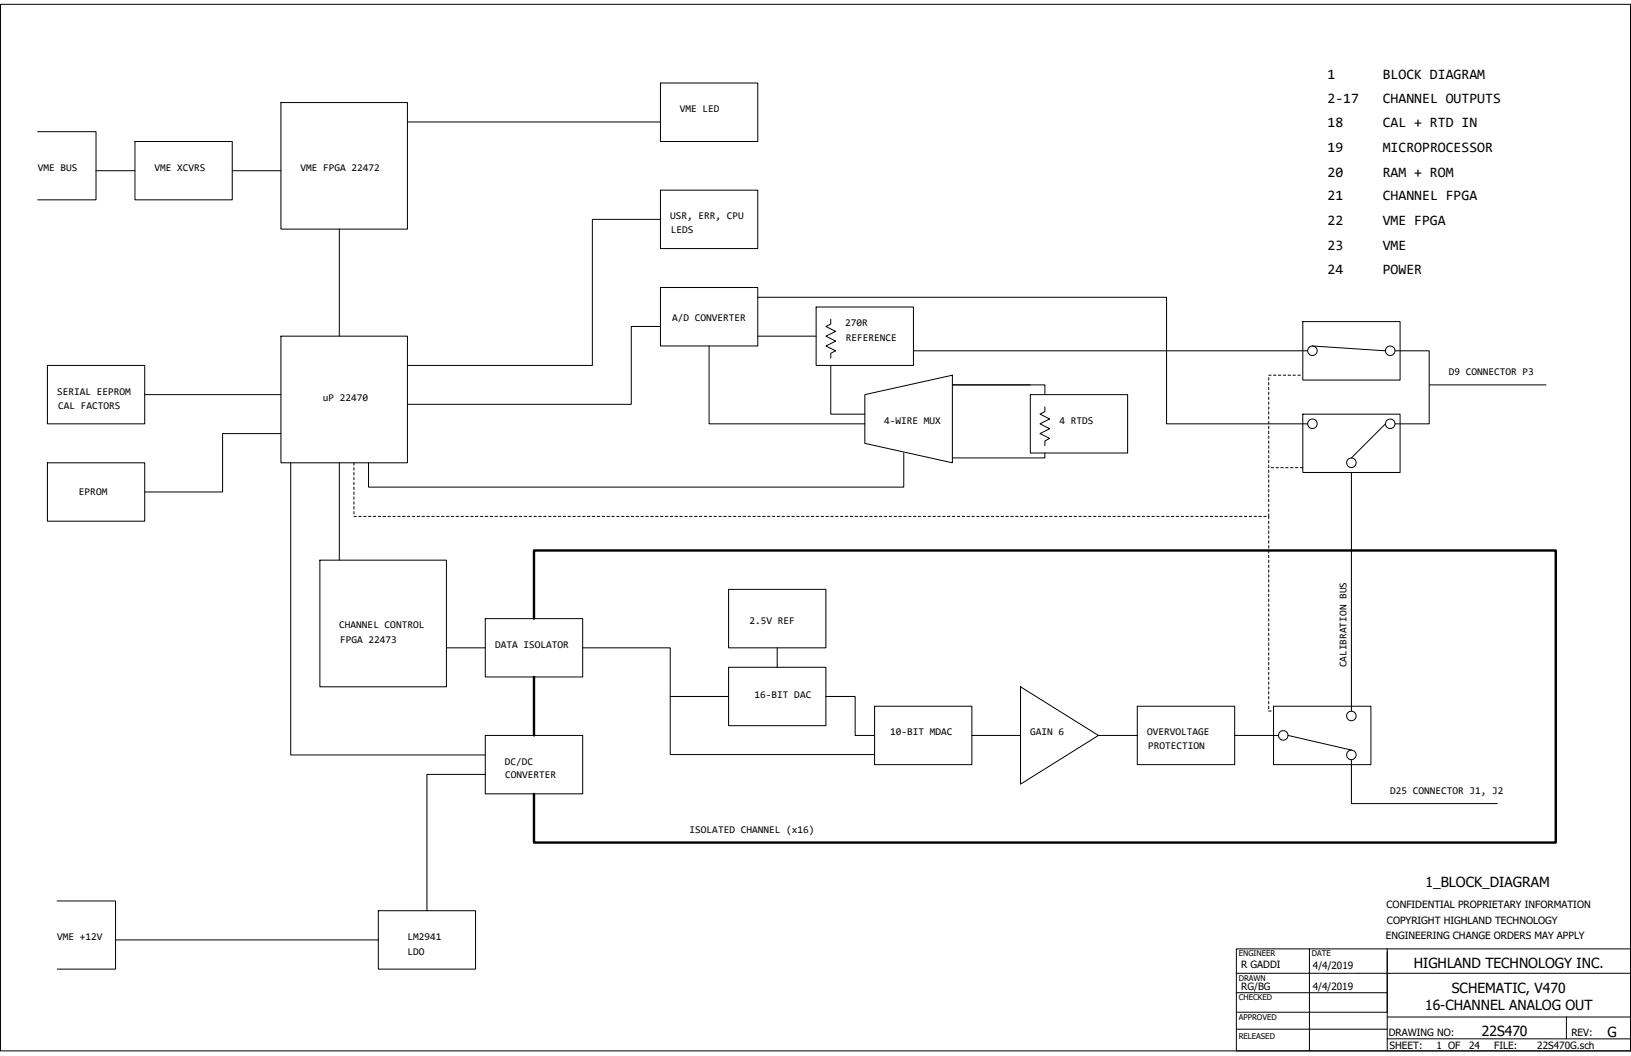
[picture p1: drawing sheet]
<svg xmlns="http://www.w3.org/2000/svg" width="432mm" height="279mm" viewBox="0 0 432 279" stroke-linecap="round" stroke-linejoin="round" font-family="sans-serif">
<g fill="none" stroke="#000" stroke-width=".26">
<path d="M.1 1.1h431.6v276.9h-431.6zM10 34.8h15.4v18.1h-15.4M35.7 37.4h25.8v15.5h-25.8zM74.4 27.1h33.5v33.5h-33.5zM107.9 32.3h67M174.9 22h25.7v15.4h-25.7zM25.4 45.2h10.3M61.5 45.2h12.9M174.9 58h-18.1v38.7h-48.9M174.9 50.3h25.7v15.5h-25.7zM89.8 60.6v28.3M174.9 76.1h25.7v15.4h-25.7z"/>
<path d="M200.6 78.7h108.2v33.4h37.4M12.6 96.7h25.7v15.4h-25.7zM74.4 88.9h33.5v33.5h-33.5zM174.9 86.4h-7.8v20.6h-59.2M187.7 91.5v20.6h41.3M200.6 88.9h15.5M216.1 81.2h25.7v15.5h-25.7zM219.9 96.7v12.9h9.1M219.9 84.5v1.2l-1.2 .7 2.5 1.3-2.5 1.2 2.5 1.4-2.5 1.2 2.5 1.3-1.3 .7v1.2M241.8 92.8h104.4M335.9 99.9v.7M335.9 99.3h.6"/>
<path d="M337.2 99.3h.6M338.5 99.3h.6M339.7 99.3h.7M341 99.3h.7M342.3 99.3h.6M343.6 99.3h.7M344.9 85.1h25.8v15.5h-25.8zM347.5 91.5l19.3 1.3M369.4 92.8h9v19.3h-9M38.3 104.4h36.1M74.4 114.7h-15.5v15.5h-20.6M229 104.4l23.1-5.1v23.1l-23.1-5.1z"/>
<path d="M239.3 119.9v9h-141.7v-6.5M272.8 101.8h-20.7h24.5v2.6M272.8 104.4h25.7v15.5h-25.7zM276.6 119.9v1.3h-24.5M276.6 107.7v1.2l-1.3 .7 2.6 1.2-2.6 1.3 2.6 1.3-2.6 1.3 2.6 1.3-1.3 .7v1.2M335.9 101.2v.6M335.9 102.5v.6M335.9 103.8v.6M335.9 105.1v.6M335.9 106.3v.7M335.9 107.7v.6M335.9 108.9v.7"/>
<path d="M335.9 110.2v.6M335.9 111.5v.6M335.9 112.8v.6M335.9 114.1v.6M335.9 115.4v.6M335.9 116.7v.6M335.9 117.9v.7M335.9 119.2v.7M344.9 109.6h25.8v15.4h-25.8zM366.8 112.1l-9 9.1M378.4 101.8h30.9M12.6 122.4h25.7v15.5h-25.7z"/>
<path d="M77 122.4v77.3h51.5M89.8 122.4v25.8M93.7 122.4v.7M93.7 123.7v.7M93.7 125v.7M93.7 126.3v.7M93.7 127.6v.6M93.7 128.9v.6M93.7 130.2v.6M93.7 131.5v.6M93.7 132.8v.6M93.7 134v.7"/>
<path d="M93.7 135.3v.7M93.7 136.6h.6M95 136.6h.6M96.3 136.6h.6M97.6 136.6h.6M98.8 136.6h.7M100.2 136.6h.6M101.4 136.6h.7M102.7 136.6h.7M104 136.6h.6M105.3 136.6h.6M106.6 136.6h.6"/>
<path d="M107.9 136.6h.6M109.2 136.6h.6M110.4 136.6h.7M111.7 136.6h.7M113 136.6h.7M114.3 136.6h.7M115.6 136.6h.6M116.9 136.6h.6M118.2 136.6h.6M119.5 136.6h.6M120.8 136.6h.6M122 136.6h.7"/>
<path d="M123.3 136.6h.7M124.6 136.6h.7M125.9 136.6h.6M127.2 136.6h.6M128.5 136.6h.6M129.8 136.6h.6M131.1 136.6h.6M132.4 136.6h.6M133.6 136.6h.7M134.9 136.6h.7M136.2 136.6h.7M137.5 136.6h.7"/>
<path d="M138.8 136.6h.6M140.1 136.6h.6M141.4 136.6h.6M142.6 136.6h.7M143.9 136.6h.7M145.2 136.6h.7M146.5 136.6h.7M147.8 136.6h.7M149.1 136.6h.6M150.4 136.6h.6M151.7 136.6h.6M153 136.6h.6"/>
<path d="M154.3 136.6h.6M155.5 136.6h.7M156.8 136.6h.7M158.1 136.6h.7M159.4 136.6h.6M160.7 136.6h.6M162 136.6h.6M163.3 136.6h.6M164.5 136.6h.7M165.8 136.6h.7M167.1 136.6h.7M168.4 136.6h.7"/>
<path d="M169.7 136.6h.6M171 136.6h.6M172.3 136.6h.6M173.6 136.6h.6M174.9 136.6h.6M176.1 136.6h.7M177.4 136.6h.7M178.7 136.6h.7M180 136.6h.6M181.3 136.6h.6M182.6 136.6h.6M183.9 136.6h.6"/>
<path d="M185.2 136.6h.6M186.5 136.6h.6M187.7 136.6h.7M189 136.6h.7M190.3 136.6h.7M191.6 136.6h.7M192.9 136.6h.6M194.2 136.6h.6M195.5 136.6h.6M196.7 136.6h.7M198 136.6h.7M199.3 136.6h.7"/>
<path d="M200.6 136.6h.7M201.9 136.6h.7M203.2 136.6h.6M204.5 136.6h.6M205.8 136.6h.6M207.1 136.6h.6M208.4 136.6h.6M209.6 136.6h.7M210.9 136.6h.7M212.2 136.6h.7M213.5 136.6h.6M214.8 136.6h.6"/>
<path d="M216.1 136.6h.6M217.4 136.6h.6M218.7 136.6h.6M219.9 136.6h.7M221.2 136.6h.7M222.5 136.6h.7M223.8 136.6h.7M225.1 136.6h.6M226.4 136.6h.6M227.7 136.6h.6M229 136.6h.6M230.3 136.6h.6"/>
<path d="M231.5 136.6h.7M232.8 136.6h.7M234.1 136.6h.6M235.4 136.6h.7M236.7 136.6h.6M238 136.6h.6M239.3 136.6h.6M240.6 136.6h.6M241.8 136.6h.7M243.1 136.6h.7M244.4 136.6h.7M245.7 136.6h.7"/>
<path d="M247 136.6h.6M248.3 136.6h.6M249.6 136.6h.6M250.8 136.6h.7M252.1 136.6h.7M253.4 136.6h.7M254.7 136.6h.7M256 136.6h.7M257.3 136.6h.6M258.6 136.6h.6M259.9 136.6h.6M261.2 136.6h.6"/>
<path d="M262.5 136.6h.6M263.8 136.6h.6M265 136.6h.7M266.3 136.6h.7M267.6 136.6h.6M268.9 136.6h.6M270.2 136.6h.6M271.5 136.6h.6M272.8 136.6h.6M274 136.6h.7M275.3 136.6h.7M276.6 136.6h.7"/>
<path d="M277.9 136.6h.7M279.2 136.6h.6M280.5 136.6h.6M281.8 136.6h.6M283.1 136.6h.6M284.4 136.6h.6M285.6 136.6h.7M286.9 136.6h.7M288.2 136.6h.6M289.5 136.6h.7M290.8 136.6h.6M292.1 136.6h.6"/>
<path d="M293.4 136.6h.6M294.7 136.6h.6M295.9 136.6h.7M297.2 136.6h.7M298.5 136.6h.7M299.8 136.6h.7M301.1 136.6h.7M302.4 136.6h.6M303.7 136.6h.6M304.9 136.6h.7M306.2 136.6h.7M307.6 136.6h.6"/>
<path d="M308.8 136.6h.7M310.1 136.6h.7M311.4 136.6h.6M312.7 136.6h.6M314 136.6h.6M315.3 136.6h.6M316.6 136.6h.6M317.9 136.6h.6M319.1 136.6h.7M320.4 136.6h.7M321.7 136.6h.6M323 136.6h.6"/>
<path d="M324.3 136.6h.6M325.6 136.6h.6M326.9 136.6h.6M328.1 136.6h.7M329.4 136.6h.7M330.7 136.6h.7M332 136.6h.7M333.3 136.6h.6M334.6 136.6h.6M335.9 120.5v.7M335.9 121.8v.6M335.9 123.1v.6"/>
<path d="M335.9 124.4v.6M335.9 125.7v.6M335.9 127v.6M335.9 128.2v.7M335.9 129.5v.7M335.9 130.8v.7M335.9 132.1v.7M335.9 133.4v.6M335.9 134.7v.6M335.9 136v1.3M335.9 137.9v.7M335.9 139.2v.6"/>
<path d="M336.5 123.7h.7M337.8 123.7h.7M339.1 123.7h.6M340.4 123.7h.6M341.7 123.7h.6M342.9 123.7h.7M344.3 123.7h.6M357.8 125v63.1M84.7 148.2h33.5v33.5h-33.5zM192.9 155.9h25.8v15.5h-25.8zM335.9 140.5v.6M335.9 141.8v.6"/>
<path d="M335.9 143v.7M335.9 144.4v.6M335.9 145.6v.7M335.9 146.9v.7M335.9 148.2v.6M335.9 149.5v.6M335.9 150.8v.6M335.9 152.1v.6M335.9 153.4v.6M335.9 154.7v.6M335.9 155.9v.7M335.9 157.2v.7"/>
<path d="M335.9 158.5v.7M335.9 159.8v.6M118.2 171.4h10.3M128.5 163.7h25.8v15.4h-25.8zM154.3 171.4h23.1v12.9h15.5M192.9 176.6h25.8v15.4h-25.8zM205.8 171.4v5.2M335.9 161.1v.7M335.9 162.4v.6M335.9 163.7v.6M335.9 165v.6M335.9 166.2v.7"/>
<path d="M335.9 167.5v.7M335.9 168.8v.7M335.9 170.1v.7M335.9 171.4v.6M335.9 172.7v.6M335.9 174v.6M335.9 175.3v.6M335.9 176.6v.6M335.9 177.8v.7M335.9 179.1v.7M128.5 194.6h25.8v15.4h-25.8zM177.4 184.3v15.3h54.1"/>
<path d="M218.7 184.3h7.7v10.3h5.1M231.5 186.9h25.8v15.4h-25.8zM257.3 194.6h12.9M270.2 181.7l20.6 12.9-20.6 12.9zM290.8 194.6h10.3M301.1 186.9h25.8v15.4h-25.8zM326.9 194.6h11.6M335.9 180.4v.7M335.9 181.7v.7M335.9 183v.6M335.9 184.3v.6M335.9 185.6v.6"/>
<path d="M335.9 186.9v.6M335.9 188.1h.6M337.2 186.9h25.7v15.4h-25.7zM341 194.6l16.8 3.9M128.5 204.9h-15.5v36.1M357.8 201v11.6h38.6M15.1 238.4h15.5v18h-15.5M30.6 248.7h69.6M100.2 241h25.7v15.4h-25.7zM327.3 257.5h104.4M346.7 251.1h85M367.3 251.7v26.3"/>
<path d="M367.3 251.1v16.7h-40v10.2M327.3 262.7h40M327.3 267.8v-16.7h19.4v26.9M327.3 272.3h40M367.3 269.1h64.4M367.3 274.8l64.4 .1M414.7 269v5.8"/>
<circle cx="347.5" cy="92.8" r="1.26"/>
<circle cx="368.1" cy="92.8" r="1.26"/>
<circle cx="347.5" cy="112.1" r="1.26"/>
<circle cx="368.1" cy="112.1" r="1.26"/>
<circle cx="357.8" cy="122.4" r="1.26"/>
<circle cx="339.7" cy="194.6" r="1.26"/>
<circle cx="357.8" cy="189.4" r="1.26"/>
<circle cx="357.8" cy="199.7" r="1.26"/>
</g>
<path d="M141.4 163.7v-18.1h270.5v77.3h-270.5v-12.9M141.4 179.1v15.5" fill="none" stroke="#000" stroke-width=".63"/>
<g font-size="3.8">
<text x="351.5" y="20.8">1</text>
<text x="366.1" y="20.8">BLOCK DIAGRAM</text>
<text x="351.5" y="27.1">2‐17</text>
<text x="366.1" y="27.1">CHANNEL OUTPUTS</text>
<text x="351.5" y="33.7">18</text>
<text x="366.1" y="33.7">CAL + RTD IN</text>
<text x="351.4" y="40.3">19</text>
<text x="366.1" y="40.3">MICROPROCESSOR</text>
<text x="351.5" y="46.7">20</text>
<text x="366.1" y="46.7">RAM + ROM</text>
<text x="351.4" y="53">21</text>
<text x="366.1" y="53">CHANNEL FPGA</text>
<text x="351.4" y="59.6">22</text>
<text x="366.1" y="59.6">VME FPGA</text>
<text x="351.4" y="66">23</text>
<text x="366.1" y="66">VME</text>
<text x="351.4" y="72.5">24</text>
<text x="366.1" y="72.5">POWER</text>
</g>
<g font-size="3.7">
<text x="377.4" y="234.7">1_BLOCK_DIAGRAM</text>
<text x="374.3" y="256.2">HIGHLAND TECHNOLOGY INC.</text>
<text x="384.4" y="262.7">SCHEMATIC, V470</text>
<text x="377.3" y="267.2">16-CHANNEL ANALOG OUT</text>
<text x="392.3" y="274.2">22S470</text>
<text x="425.5" y="274.3">G</text>
</g>
<g font-size="2.7">
<text x="180" y="29.7">VME LED</text>
<text x="10" y="45.2">VME BUS</text>
<text x="40.9" y="45.2">VME XCVRS</text>
<text x="79.5" y="45.2">VME FPGA 22472</text>
<text x="177.4" y="58">USR, ERR, CPU</text>
<text x="177.6" y="61.6">LEDS</text>
<text x="177.9" y="85">A/D CONVERTER</text>
<text x="223.8" y="86.4">270R</text>
<text x="223.9" y="90.3">REFERENCE</text>
<text x="383.5" y="99.3">D9 CONNECTOR P3</text>
<text x="15.1" y="104.4">SERIAL EEPROM</text>
<text x="85.5" y="106.1">uP 22470</text>
<text x="15.4" y="108.2">CAL FACTORS</text>
<text x="234.1" y="112.1">4‐WIRE MUX</text>
<text x="280.5" y="112.1">4 RTDS</text>
<text x="20.9" y="131">EPROM</text>
<text x="89.8" y="166.2">CHANNEL CONTROL</text>
<text x="198.4" y="165.2">2.5V REF</text>
<text x="90.1" y="170.2">FPGA 22473</text>
<text x="131.1" y="171.4">DATA ISOLATOR</text>
<text x="356.5" y="176.6" transform="rotate(-90 356.5 176.6)">CALIBRATION BUS</text>
<text x="199.8" y="184.7">16‐BIT DAC</text>
<text x="235.7" y="194.6">10‐BIT MDAC</text>
<text x="272.8" y="194.6">GAIN 6</text>
<text x="303.7" y="194.6">OVERVOLTAGE</text>
<text x="133.6" y="202.3">DC/DC</text>
<text x="303.9" y="198.2">PROTECTION</text>
<text x="133.8" y="205.9">CONVERTER</text>
<text x="368.1" y="210">D25 CONNECTOR J1, J2</text>
<text x="182.6" y="220.3">ISOLATED CHANNEL (x16)</text>
<text x="15.1" y="248.7">VME +12V</text>
<text x="107.9" y="248.7">LM2941</text>
<text x="107.9" y="252.6">LDO</text>
</g>
<g font-size="2.6">
<text x="367.1" y="240.3">CONFIDENTIAL PROPRIETARY INFORMATION</text>
<text x="367.2" y="244.6">COPYRIGHT HIGHLAND TECHNOLOGY</text>
<text x="366.9" y="248.6">ENGINEERING CHANGE ORDERS MAY APPLY</text>
<text x="328.6" y="256.2">R GADDI</text>
<text x="347.6" y="256.4">4/4/2019</text>
<text x="328.6" y="262">RG/BG</text>
<text x="347.6" y="262">4/4/2019</text>
<text x="367.7" y="274.2">DRAWING NO:</text>
<text x="416" y="274.2">REV:</text>
<text x="367.9" y="277.5">SHEET:</text>
<text x="380.3" y="277.7">1 OF</text>
<text x="389" y="277.7">24</text>
<text x="395.6" y="277.5">FILE:</text>
<text x="407" y="277.7">22S470G.sch</text>
</g>
<g font-size="2.1">
<text x="328" y="253">ENGINEER</text>
<text x="347.3" y="253">DATE</text>
<text x="328" y="259.4">DRAWN</text>
<text x="328" y="269.7">APPROVED</text>
<text x="328" y="264.6">CHECKED</text>
<text x="328" y="274.9">RELEASED</text>
</g>
</svg>
